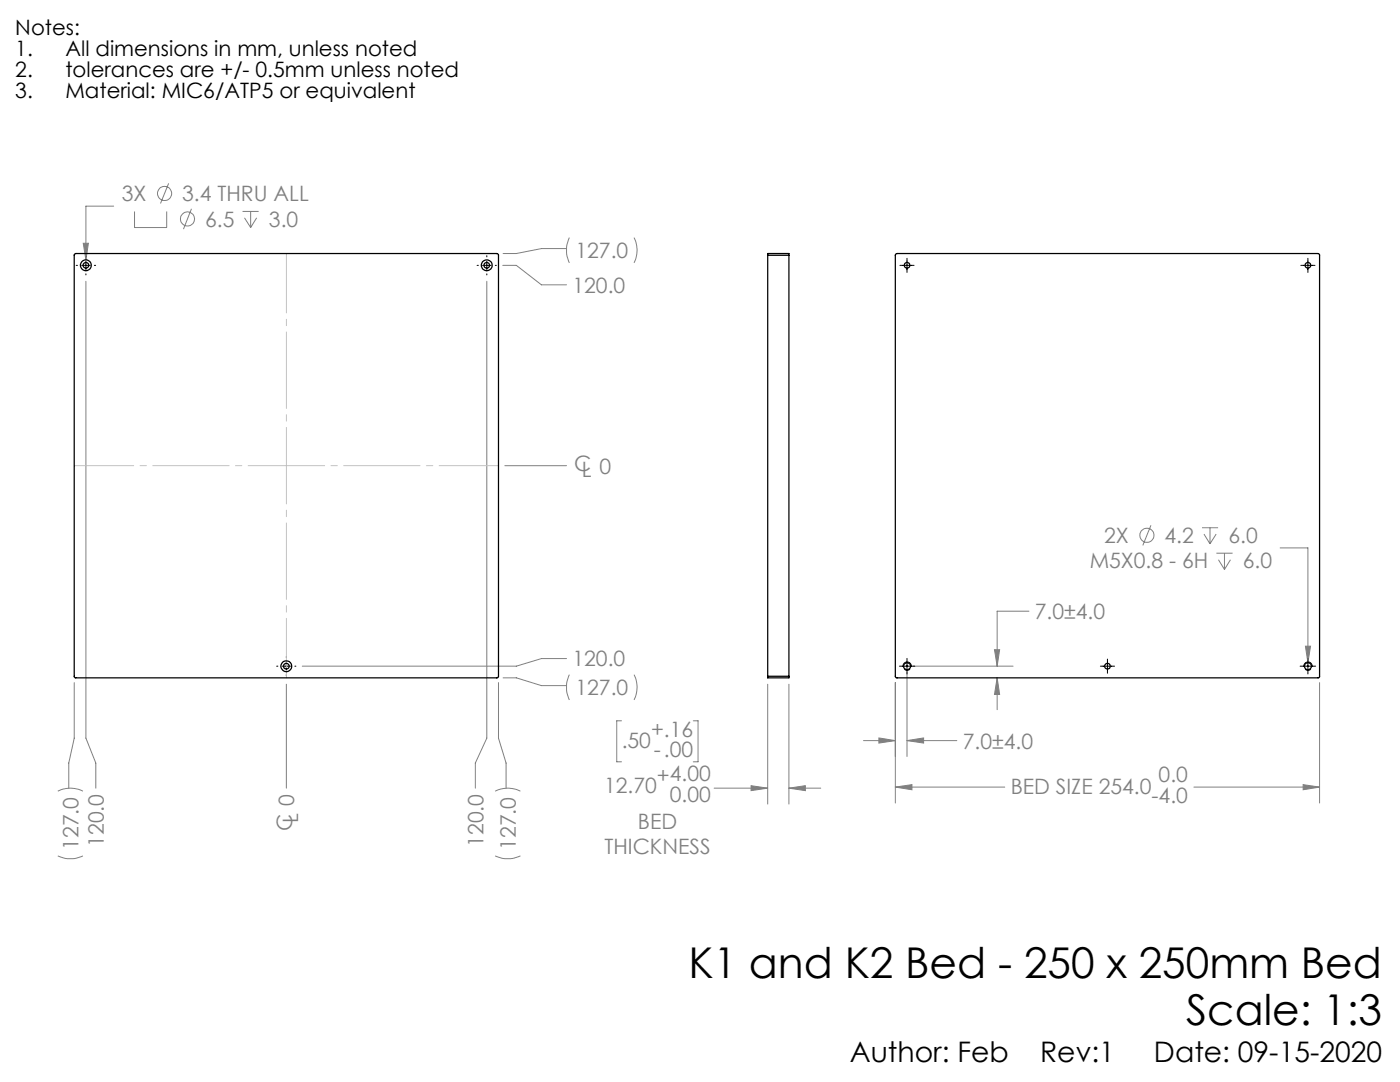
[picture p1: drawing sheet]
<svg xmlns="http://www.w3.org/2000/svg" width="279mm" height="216mm" viewBox="0 0 279 216" stroke-linecap="round" stroke-linejoin="round" font-family="sans-serif">
<g fill="none" stroke="#808080" stroke-width=".2">
<path d="M33.7 36.6l-1.7 4M16.6 48.5h1l-.5 3.4zM17.1 56.1v91.2l2 5v5M22.7 41.1h-5.6v10.8M26.8 42.2v3.2h6.5v-3.2M38.2 41.7l-1.6 4M48.4 42.2h3.2M48.8 43.5l1.2 1.9M50 42.2v3.2M51.2 43.5l-1.2 1.9M97.2 56.1v91.2l-2.3 5v5M100.3 53h2.7l5.1 3.8h5"/>
<path d="M113.1 49.6h-5l-5.1 1h-2.6M113.6 47.4a5.9 5.9 0 0 0 0 5.1M126.5 47.4a5.6 5.6 0 0 1 0 5.1M100.8 92.9h12.3M229.7 104.8l-1.6 4M239.9 105.3h3.2M240.3 106.6l1.2 1.9M241.5 105.3v3.2M242.7 106.6l-1.2 1.9M242.7 110.4h3.3M243.2 111.7l1.2 1.9M244.4 110.4v3.2"/>
<path d="M245.6 111.7l-1.2 1.9M255.5 109.3h5.5v22.9M14.8 136.2v11.1l-1.1 5v5M57.1 136.5v20.8M99.5 136.2v11.1l1.5 5v5M100.4 135.3h2.6l5.1 1.5h5M113.1 131.4h-5l-5.1 1.5h-42.7M113.6 134.6a5.9 5.9 0 0 0 0 5.1M126.5 134.6a5.6 5.6 0 0 1 0 5.1M153.2 136.5v23.9M157.4 136.5v23.9M178.7 136.2v24"/>
<path d="M181 134.2v16.8M182.3 132.9h19.9M198.5 129.6h1l-.5 3.3zM199 135.3l.5 3.3h-1zM199 135.3v6.3M205.4 122h-6.4v10.9M260.5 128.9h1l-.5 3.3zM263.3 136.2v24M11.5 157.9a5.5 5.5 0 0 1 5 0M98.8 157.9a5.6 5.6 0 0 1 5.1 0M124 143.8h-.9v8.2h.9M138.4 143.8h.9v8.2h-.9"/>
<path d="M142.5 157.3h10.7M149.9 156.8l3.3 .5-3.3 .5zM157.4 157.3l3.3-.5v1zM157.4 157.3h6.4M172.3 147.8h6.4M175.4 147.2l3.3 .6-3.3 .5zM178.7 157.1l3.3-.5v1zM178.7 157.1h21.8M181 147.8l3.3-.6v1.1zM181 147.8h10M238.3 157.1h25M260.1 156.6l3.2 .5-3.2 .5z"/>
<path d="M11.5 170.8a5.8 5.8 0 0 0 5 0M98.8 170.8a5.9 5.9 0 0 0 5.1 0"/>
<circle cx="32.8" cy="38.6" r="1.41"/>
<circle cx="37.4" cy="43.7" r="1.41"/>
<circle cx="228.9" cy="106.8" r="1.41"/>
</g>
<path d="M181 132.1a.83 .83 0 0 1 .8 1.2 .83 .83 0 0 1-1.4 .1 .83 .83 0 0 1 .5-1.3h.1M261 132.1a.83 .83 0 0 1 .8 1.2 .83 .83 0 0 1-1.4 .1 .83 .83 0 0 1 .5-1.3h.1" fill="none" stroke="#000" stroke-width=".2" stroke-dasharray="1.3 .6" stroke-dashoffset="-.1" stroke-linecap="butt"/>
<g fill="none" stroke="#000" stroke-width=".2">
<path d="M15.2 53h.3M16.3 53h1.7M17.1 51v.3M17.1 52.1v1.7M17.1 54.6v.3M18.8 53h.3M95.2 53h.3M96.3 53h1.7M97.2 51v.3M97.2 52.1v1.7M97.2 54.6v.3M98.8 53h.3"/>
<path d="M179.6 53h2.8M181 51.5v2.9M259.6 53h2.8M261 51.5v2.9M55.2 132.9h.3M56.3 132.9h1.7M57.1 131v.2M57.1 132.1v1.7M57.1 134.6v.3M58.8 132.9h.3M179.5 132.9h3.1M181 131.4v3.1"/>
<path d="M219.6 132.9h2.8M221 131.5v2.8M259.5 132.9h3.1M261 131.4v3.1"/>
</g>
<path d="M57.2 50.6v84.7M99.5 92.9h-84.7" fill="none" stroke="#c0c0c0" stroke-width=".2" stroke-dasharray="15.2 1.3 1.3 1.3" stroke-dashoffset="3.4"/>
<path d="M16.6 48.5l.5 3.4 .5-3.4zM149.9 156.8l3.3 .5-3.3 .5zM157.4 157.3l3.3-.5v1zM260.5 128.9l.5 3.3 .5-3.3zM178.7 157.1l3.3-.5v1zM260.1 156.6l3.2 .5-3.2 .5zM181 147.8l3.3-.6v1.1zM175.4 147.2l3.3 .6-3.3 .5zM199 135.3l.5 3.3h-1zM198.5 129.6h1l-.5 3.3z" fill="#808080"/>
<g fill="none" stroke="#000" stroke-width=".25">
<path d="M15 50.7l84.1-.1 .3 .1 .1 .2v84.1l-.2 .2-84.3 .1-.2-.2v-84.3zM153.2 50.9v-.3h4.2v.3M153.2 50.9v84M153.2 50.9h4.2M157.4 50.9v84M178.8 50.7l84.2-.1 .3 .2v84.3l-.1 .1h-84.4l-.1-.2v-84.1zM153.2 134.9v.4h4.2v-.4M153.2 134.9h4.2"/>
<circle cx="17.1" cy="52.9" r="1.08"/>
<circle cx="17.2" cy="52.9" r=".57"/>
<circle cx="97.1" cy="52.9" r=".57"/>
<circle cx="97.1" cy="52.9" r="1.09"/>
<circle cx="181" cy="52.9" r=".57"/>
<circle cx="261" cy="52.9" r=".57"/>
<circle cx="57.1" cy="132.9" r="1.08"/>
<circle cx="57.1" cy="132.9" r=".57"/>
<circle cx="181" cy="132.9" r=".71"/>
<circle cx="221" cy="132.9" r=".57"/>
<circle cx="261" cy="132.9" r=".7"/>
</g>
<g font-size="8.5">
<text x="137.4" y="195.1">K1 and K2 Bed - 250 x 250mm Bed</text>
<text x="236.7" y="204.6">Scale: 1:3</text>
</g>
<g font-size="5.6">
<text x="169.6" y="211.9">Author: Feb</text>
<text x="207.6" y="211.9">Rev:1</text>
<text x="230.3" y="211.9">Date: 09-15-2020</text>
</g>
<g font-size="4.2">
<text x="3.1" y="7">Notes:</text>
<text x="3.1" y="11.2">1.</text>
<text x="13.1" y="11.2">All dimensions in mm, unless noted</text>
<text x="3.1" y="15.4">2.</text>
<text x="13.1" y="15.4">tolerances are +/- 0.5mm unless noted</text>
<text x="3.1" y="19.6">3.</text>
<text x="13.1" y="19.6">Material: MIC6/ATP5 or equivalent</text>
</g>
<g font-size="4.2" fill="#808080">
<text x="24.3" y="40.1">3X</text>
<text x="36.4" y="40.1">3.4 THRU ALL</text>
<text x="40.9" y="45.2">6.5</text>
<text x="53.7" y="45.2">3.0</text>
<text x="114.8" y="51.5">127.0</text>
<text x="114.2" y="58.4">120.0</text>
<text x="114.6" y="94">C</text>
<text x="116.1" y="95.3">L 0</text>
<text x="217.5" y="113.4">M5X0.8 - 6H</text>
<text x="220.4" y="108.3">2X</text>
<text x="232.4" y="108.3">4.2</text>
<text x="245.2" y="108.3">6.0</text>
<text x="248" y="113.4">6.0</text>
<text x="206.5" y="123.5">7.0±4.0</text>
<text x="114.2" y="133">120.0</text>
<text x="114.8" y="138.7">127.0</text>
<text x="124.1" y="149.3">.50</text>
<text x="129.9" y="147">+.16</text>
<text x="192.2" y="149.4">7.0±4.0</text>
<text x="130.5" y="151.1">-.00</text>
<text x="120.5" y="158.2">12.70</text>
<text x="131.1" y="156.3">+4.00</text>
<text x="133.7" y="159.9">0.00</text>
<text x="201.7" y="158.4">BED SIZE 254.0</text>
<text x="229.8" y="160.2">-4.0</text>
<text x="231.2" y="156.1">0.0</text>
<text x="58.3" y="165.9" transform="rotate(-90 58.3 165.9)">C</text>
<text x="59.5" y="164.3" transform="rotate(-90 59.5 164.3)">L 0</text>
<text x="127.3" y="165.4">BED</text>
<text x="15.7" y="169.6" transform="rotate(-90 15.7 169.6)">127.0</text>
<text x="20.8" y="169" transform="rotate(-90 20.8 169)">120.0</text>
<text x="96.5" y="169" transform="rotate(-90 96.5 169)">120.0</text>
<text x="103" y="169.6" transform="rotate(-90 103 169.6)">127.0</text>
<text x="120.6" y="170.4">THICKNESS</text>
</g>
</svg>
